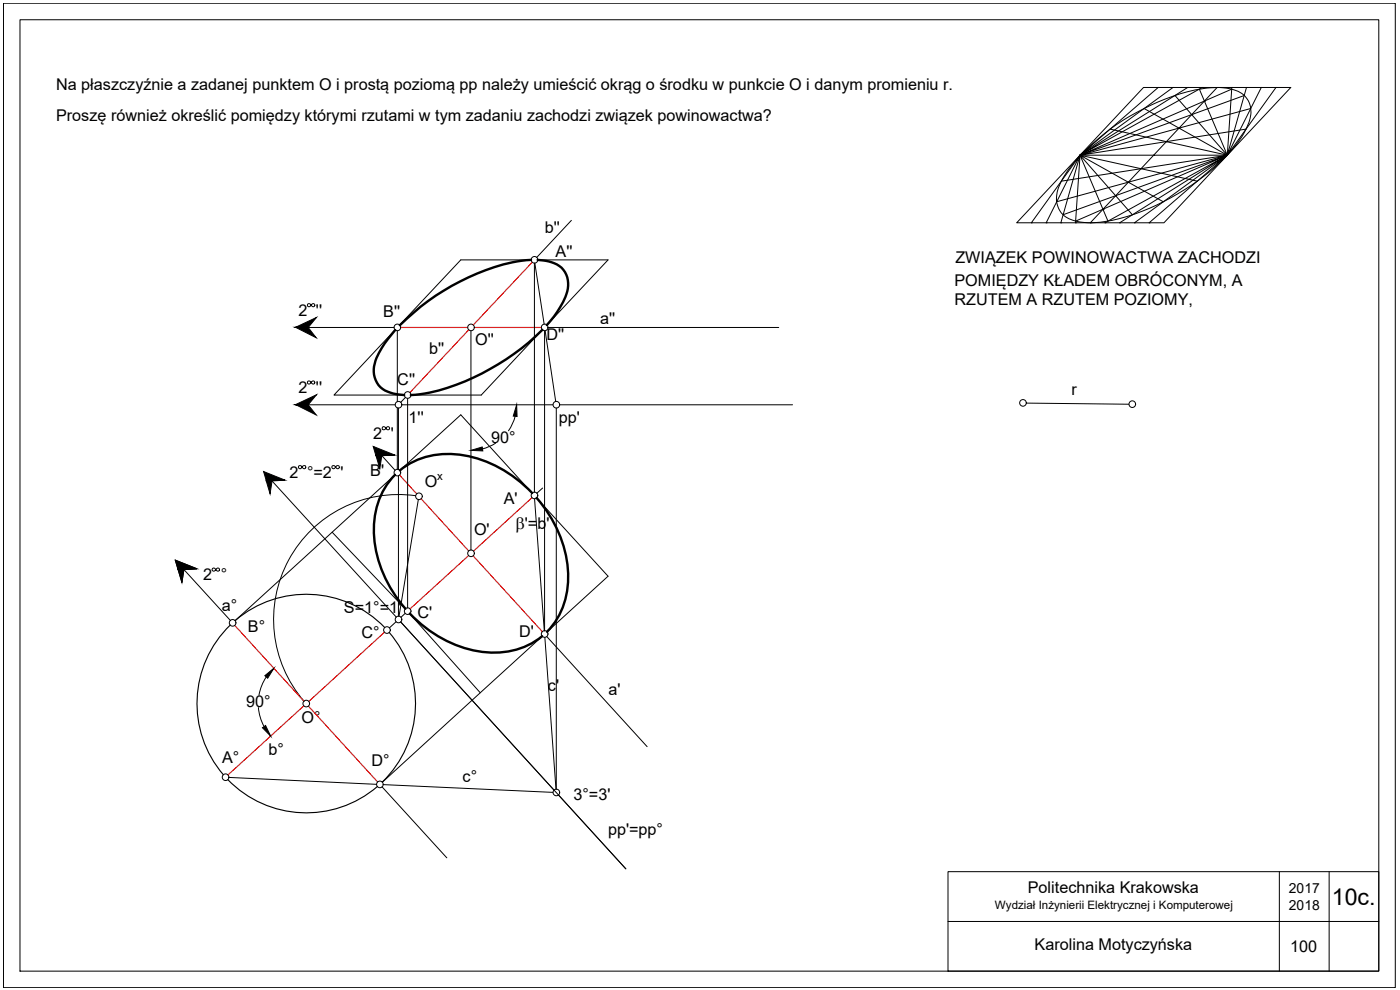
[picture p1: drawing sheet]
<svg xmlns="http://www.w3.org/2000/svg" width="420mm" height="297mm" viewBox="0 0 420 297" stroke-linecap="round" stroke-linejoin="round" font-family="sans-serif">
<!-- layer: 0 -->
<path d="M1 1h417.7v295.3h-417.7zM6 5.9h407.8v285.5h-407.8zM284.5 261.5h129.3v29.9h-129.3zM284.5 276.5h129.3M383.9 261.5v29.9M398.9 261.5v29.9" fill="none" stroke="#000" stroke-width=".3"/>
<!-- layer: zadanie -->
<g fill="none" stroke="#000" stroke-width=".3">
<path d="M343.2 26.2h44.2l-38.1 40.6h-44.2zM343.4 32.6l24.9 14-35.2-7.9M347.6 26.2h.1M347.6 26.2l-23.5 20.4 27.9-20.4M352 26.2h.1M353.9 38.4h.1M356.4 26.2h.1M356.4 26.2l-32.3 20.4 36.7-20.4M357.7 34.4h.1M359.9 26.8l8.4 19.8-15.7-17.9M360.8 26.2h.1M361.5 30.3h.1"/>
<path d="M365.3 26.2h.1M365.3 26.2l-38.1 40.6M369.6 26.8l-45.5 19.8 49.3-17.9M369.7 26.2h.1M369.7 26.2l-1.4 20.4 5.8-20.4M374.1 26.2h.1M375.4 32.6l-51.3 14 49.9-7.9M378.5 26.2h.1M378.5 26.2l-10.2 20.4 14.6-20.4M382.9 26.2h.1M318.5 54.4l49.8-7.8-51.2 13.9M324.1 46.6a70.3 70.3 0 0 1 37-20 17.8 17.8 0 0 1 11.5 1.4 7.1 7.1 0 0 1 2.2 8.7 33.9 33.9 0 0 1-9.9 13.2 70.7 70.7 0 0 1-33.5 16.6 16.2 16.2 0 0 1-12.1-1.8 7.6 7.6 0 0 1-1.2-9.4l2.3-4.1z"/>
<path d="M324.1 46.6h44.2M334.8 58.7h.1M338.6 54.7h.1M342.4 50.6h.1M346.2 46.6h.1M350 42.5h.1M359.3 54.4l-35.2-7.8 25 13.9M159.4 78h-21.1l-18.4 19.5M160.4 79v68.7M160.5 79l2.8 18.3M161.4 78h21.1l-18.4 19.5M171.5 66.1l-10.4 11.2"/>
<path d="M309.5 66.8h.1M309.5 66.8l14.6-20.2-10.1 20.2M314 66.8h.1M318.4 66.8h.1M318.4 66.8l5.7-20.2-1.3 20.2M319.1 64.4l49.2-17.8-45.5 19.7M322.8 66.8h.1M327.2 66.8h.1M331 62.8h.1M331.6 66.8h.1M331.6 66.8l36.7-20.2-32.3 20.2M336 66.8h.1"/>
<path d="M339.8 64.4l-15.7-17.8 8.4 19.7M340.5 66.8h.1M340.5 66.8l27.8-20.2-23.4 20.2M344.9 66.8h.1M92.5 98.3h25.8M118.6 99l-18.4 19.5h21.1M119.2 99.3v21.2M141.3 99.3v65.8M162.8 99l-18.4 19.5h-21.1M163.4 99.3v90M163.6 99.2l3.2 21.3M164.5 98.3h69.2"/>
<path d="M121.7 119.3l-1.4 1.4M122.3 119.5v62.9M92.5 121.5h26.1M112.1 133.9l6.5 7.2M119.2 122.4v18.4M119.6 122.4v18.5M120.6 121.5h45.3M166.9 122.4v114.4M167.9 121.5h70M308 120.9l30.8 .4M81.6 144.3l37.3 40.9M99.7 159.7l21.9 23"/>
<path d="M118.5 142.5l-47.9 43.7M119.6 142.7v42.2M120 141.1l18.3-16.6 21.4 23.5M124.7 148.7a37.5 37.5 0 0 0-38 19.3 37.5 37.5 0 0 0 4.5 42.4M125.5 149.9l-5.8 35M160.4 149.7l3 39.6M161.1 149.4l21.4 23.5-18.3 16.7M162.8 146.4l-1.7 1.6M52.6 168.1l6.5 2.5-3.9 .3-.6 3.9zM52.6 168.1l16.6 18.1M118.9 186.6l-2 1.8M120.3 186.6l46 50.5"/>
<path d="M121.6 184.1l-1.3 1.1M123 184.2l21.1 23.7M162.7 190.9l-47.9 43.8M163.5 191.3l3.4 45.5M164.1 191l30.1 33M68.7 233.3l44.3 2M114.7 236.1l19.4 21.3M115 235.4l50.9 2.3M167.6 238.5l20.2 22.2"/>
<circle cx="160.4" cy="78" r=".99"/>
<circle cx="119.3" cy="98.2" r=".99"/>
<circle cx="141.4" cy="98.2" r=".99"/>
<circle cx="163.5" cy="98.2" r=".99"/>
<circle cx="122.4" cy="118.5" r=".99"/>
<circle cx="119.6" cy="121.4" r=".99"/>
<circle cx="167" cy="121.4" r=".99"/>
<circle cx="307" cy="120.9" r=".99"/>
<circle cx="339.8" cy="121.3" r=".99"/>
<circle cx="119.3" cy="141.8" r=".99"/>
<circle cx="125.7" cy="148.9" r=".99"/>
<circle cx="160.4" cy="148.7" r=".99"/>
<circle cx="141.4" cy="166" r=".99"/>
<circle cx="69.8" cy="186.9" r=".99"/>
<circle cx="116.1" cy="189" r=".99"/>
<circle cx="119.6" cy="185.9" r=".99"/>
<circle cx="122.4" cy="183.4" r=".99"/>
<circle cx="163.5" cy="190.2" r=".99"/>
<circle cx="91.9" cy="211.1" r=".99"/>
<circle cx="67.7" cy="233.2" r=".99"/>
<circle cx="114" cy="235.4" r=".99"/>
<circle cx="167" cy="237.8" r=".99"/>
</g>
<g fill="none" stroke="#f00" stroke-width=".34">
<path d="M159.7 78.7l-17.7 18.8M120.3 98.3h20.1M140.7 99l-17.7 18.8M142.4 98.3h20.1M119.9 142.5l5.1 5.7M126.4 149.6l14.3 15.7M159.6 149.4l-17.5 16M140.6 166.7l-17.6 16M142 166.8l20.8 22.7M70.5 187.7l20.7 22.7M115.4 189.7l-22.7 20.8M91.2 211.8l-22.8 20.7"/>
<path d="M92.6 211.9l20.7 22.7"/>
</g>
<path d="M69.1 187.6a32.8 32.8 0 0 0-2.1 44.8M70.6 186.2a32.8 32.8 0 0 1 44.9 2.1M116.8 189.7a32.8 32.8 0 0 1-2.1 44.9M68.4 233.9a32.8 32.8 0 0 0 44.9 2.1" fill="none" stroke="#000" stroke-width=".34"/>
<g fill="#000" stroke="#000" stroke-width=".3">
<path d="M88.7 98.2h3.8zM88.7 98.2l6.3-2.9-2.5 2.9zM88.7 121.4l6.3-3-2.5 3zM88.7 121.4h3.8zM112 133.9l6.5 2.6h-5.7zM112.8 136.5h5.7l-3.9 .2zM79.1 141.5l6.4 2.6h-5.6zM79.9 144.1h5.6l-3.9 .2zM52.6 168.1l6.5 2.5h-5.7zM53.4 170.6h5.7l-3.9 .3z"/>
<path d="M88.7 98.2l3.8 .1zM88.8 98.3h3.7l2.4 3z"/>
<path d="M88.7 121.4l3.8 .1zM88.8 121.5h3.7l2.4 3z"/>
<path d="M112.8 136.5v.2h1.8zM112.8 136.7h1.8l-.6 3.9z"/>
<path d="M79.9 144.1v.2h1.7zM79.9 144.3h1.7l-.5 3.9z"/>
<path d="M53.4 170.6l.1 .3h1.7zM53.5 170.9h1.7l-.6 3.9z"/>
</g>
<path d="M159.4 78a62.6 62.6 0 0 0-30.9 12.3l-2.2 1.7-6.3 5.6M161.4 78a9.5 9.5 0 0 1 8.2 3.7 9 9 0 0 1-.6 8.9l-2.7 4.4-2.2 2.5M118.6 99a27.2 27.2 0 0 0-6.1 10.1 7 7 0 0 0 6.3 9.1l2.5 .3M162.8 99a69.8 69.8 0 0 1-36.7 19.3l-2.8 .2M118.5 142.5a24.4 24.4 0 0 0-5.8 21.9 38.2 38.2 0 0 0 9 18.2M120 141.1a24.4 24.4 0 0 1 22.4-3.8 38.2 38.2 0 0 1 17.3 10.6M161.1 149.4a35.1 35.1 0 0 1 9 28.4 22 22 0 0 1-5.9 11.7M123 184.1a35.1 35.1 0 0 0 27.4 11.6 22 22 0 0 0 12.3-4.8" fill="none" stroke="#000" stroke-width=".72"/>
<!-- layer: IZOMETRIA -->
<path d="M148.7 133l-1.6 .9-2.3 .8M154.6 124.9l-.9 2.6-1.1 1.8M120.3 186.6l67.5 74.1M77.5 212.3a14.4 14.4 0 0 0 1.7 5.7M79.9 203.1a14.4 14.4 0 0 0-2.2 5.5" fill="none" stroke="#000" stroke-width=".3"/>
<path d="M141.3 135.1l3.4-1 .2 1.2zM155.1 121.5l.1 3.5-1.2-.2zM79.5 202.7l2.7-2.2-1.9 3zM78.8 218.4l.9-.7 1.5 3.2z" fill="#000" stroke="#000" stroke-width=".3"/>
<text font-size="6.9" x="399.7" y="271.4">10c.</text>
<text font-size="5.1" x="154.7" y="158.7">b'=b'</text>
<g font-size="4.9">
<text x="16.8" y="26.9">Na płaszczyźnie a zadanej punktem O i prostą poziomą pp należy umieścić okrąg o środku w punkcie O i danym promieniu r.</text>
<text x="16.8" y="36.4">Proszę również określić pomiędzy którymi rzutami w tym zadaniu zachodzi związek powinowactwa?</text>
<text x="163.5" y="69.8">b''</text>
<text x="166.7" y="77">A''</text>
<text x="286.7" y="79">ZWIĄZEK POWINOWACTWA ZACHODZI</text>
<text x="286.5" y="85.7">POMIĘDZY KŁADEM OBRÓCONYM, A</text>
<text x="89.6" y="94.7">2 ''</text>
<text x="115" y="95.2">B''</text>
<text x="286.5" y="91.6">RZUTEM A RZUTEM POZIOMY,</text>
<text x="180.1" y="97.1">a''</text>
<text x="128.8" y="106.3">b''</text>
<text x="142.6" y="103.6">O''</text>
<text x="164" y="102.2">D''</text>
<text x="89.6" y="117.9">2 ''</text>
<text x="119.2" y="115.5">C''</text>
<text x="321.5" y="118.7">r</text>
<text x="112" y="131.7">2 '</text>
<text x="122.6" y="127">1''</text>
<text x="167.8" y="126.8">pp'</text>
<text x="147.4" y="132.8">90°</text>
<text x="86.9" y="143.3">2 °=2 '</text>
<text x="111.1" y="142.8">B'</text>
<text x="127.5" y="146.2">O</text>
<text x="151.2" y="151.1">A'</text>
<text x="142.3" y="160.4">O'</text>
<text x="60.9" y="174.1">2 °</text>
<text x="66.6" y="183.2">a°</text>
<text x="103.2" y="183.9">S=1°=1'</text>
<text x="125.3" y="185.4">C'</text>
<text x="74.4" y="189.7">B°</text>
<text x="108.5" y="191.3">C°</text>
<text x="155.8" y="191.1">D'</text>
<text x="164.5" y="207.2">c'</text>
<text x="182.6" y="208.4">a'</text>
<text x="73.9" y="212.2">90°</text>
<text x="90.5" y="216.9">O°</text>
<text x="80.6" y="226.6">b°</text>
<text x="66.7" y="228.9">A°</text>
<text x="111.5" y="229.7">D°</text>
<text x="138.8" y="234.8">c°</text>
<text x="172.1" y="240">3°=3'</text>
<text x="182.5" y="250.4">pp'=pp°</text>
<text x="308.5" y="268">Politechnika Krakowska</text>
<text x="310.5" y="285.2">Karolina Motyczyńska</text>
<text x="387.2" y="285.6">100</text>
</g>
<g font-size="4.2">
<text x="386.8" y="268">2017</text>
<text x="386.8" y="273">2018</text>
</g>
<g font-size="4">
<text x="91" y="116.4">h</text>
<text x="113.6" y="130.2">h</text>
<text x="88.2" y="141.8">hh</text>
</g>
<g font-size="3.5">
<text x="91" y="93.1">h</text>
<text x="62.4" y="172.5">h</text>
<text x="298.6" y="272.8">Wydział Inżynierii Elektrycznej i Komputerowej</text>
</g>
<text font-size="3.4" x="131.2" y="144.1">x</text>
</svg>
